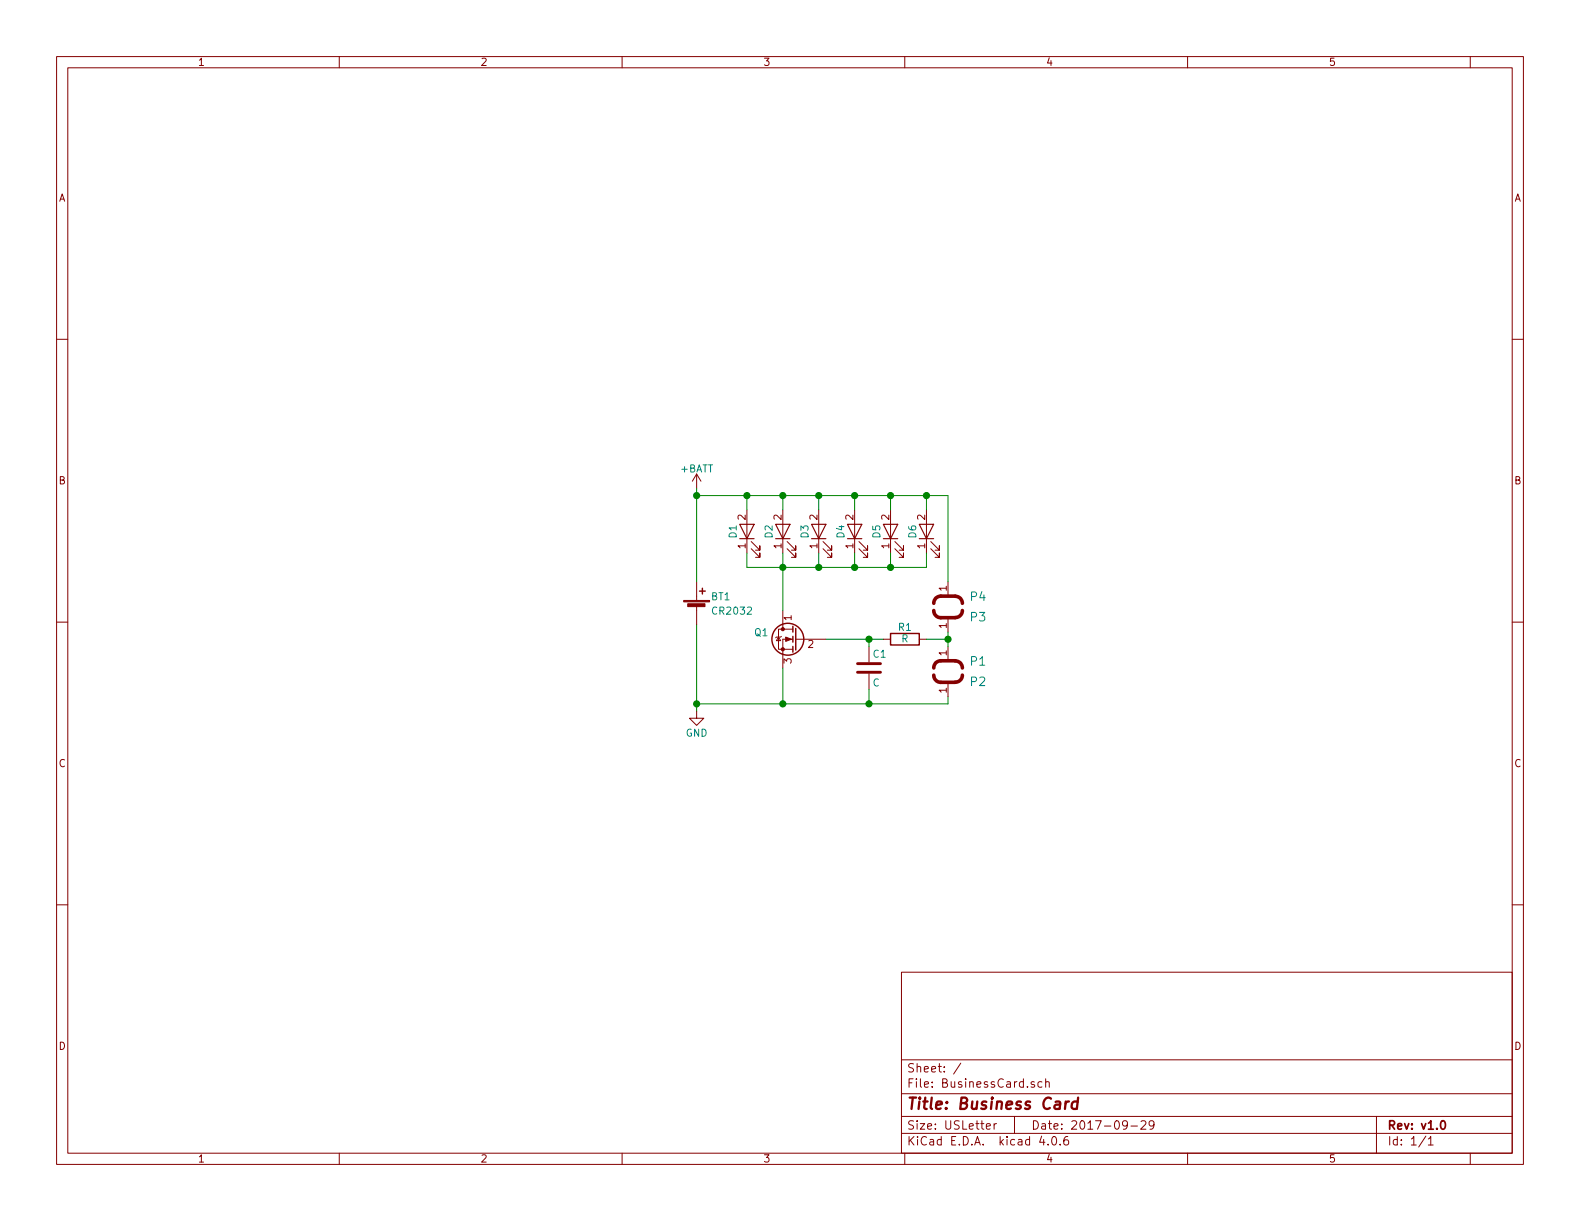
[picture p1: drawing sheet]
EESchema Schematic File Version 2
LIBS:power
LIBS:device
LIBS:transistors
LIBS:conn
LIBS:linear
LIBS:regul
LIBS:74xx
LIBS:cmos4000
LIBS:adc-dac
LIBS:memory
LIBS:xilinx
LIBS:microcontrollers
LIBS:dsp
LIBS:microchip
LIBS:analog_switches
LIBS:motorola
LIBS:texas
LIBS:intel
LIBS:audio
LIBS:interface
LIBS:digital-audio
LIBS:philips
LIBS:display
LIBS:cypress
LIBS:siliconi
LIBS:opto
LIBS:atmel
LIBS:contrib
LIBS:valves
LIBS:CardElements
LIBS:BusinessCard-cache
EELAYER 25 0
EELAYER END
$Descr USLetter 11000 8500
encoding utf-8
Sheet 1 1
Title "Business Card"
Date "2017-09-29"
Rev "v1.0"
Comp ""
Comment1 ""
Comment2 ""
Comment3 ""
Comment4 ""
$EndDescr
$Comp
L Battery_Cell BT1
U 1 1
P 4850 4250
F 0 "BT1" H 4950 4350 50  0000 L CNN
F 1 "CR2032" H 4950 4250 50  0000 L CNN
F 2 "CardElements:Linx_CR2032_Holder" V 4850 4310 50  0001 C CNN
F 3 "" V 4850 4310 50  0001 C CNN
	1    4850 4250
	1    0    0    -1  
$EndComp
$Comp
L LED D1
U 1 1
P 5200 3700
F 0 "D1" H 5200 3800 50  0000 C CNN
F 1 "LED" H 5200 3600 50  0001 C CNN
F 2 "LEDs:LED_1206" H 5200 3700 50  0001 C CNN
F 3 "" H 5200 3700 50  0001 C CNN
	1    5200 3700
	0    -1   -1   0   
$EndComp
$Comp
L LED D2
U 1 1
P 5450 3700
F 0 "D2" H 5450 3800 50  0000 C CNN
F 1 "LED" H 5450 3600 50  0001 C CNN
F 2 "LEDs:LED_1206" H 5450 3700 50  0001 C CNN
F 3 "" H 5450 3700 50  0001 C CNN
	1    5450 3700
	0    -1   -1   0   
$EndComp
$Comp
L LED D3
U 1 1
P 5700 3700
F 0 "D3" H 5700 3800 50  0000 C CNN
F 1 "LED" H 5700 3600 50  0001 C CNN
F 2 "LEDs:LED_1206" H 5700 3700 50  0001 C CNN
F 3 "" H 5700 3700 50  0001 C CNN
	1    5700 3700
	0    -1   -1   0   
$EndComp
$Comp
L LED D4
U 1 1
P 5950 3700
F 0 "D4" H 5950 3800 50  0000 C CNN
F 1 "LED" H 5950 3600 50  0001 C CNN
F 2 "LEDs:LED_1206" H 5950 3700 50  0001 C CNN
F 3 "" H 5950 3700 50  0001 C CNN
	1    5950 3700
	0    -1   -1   0   
$EndComp
$Comp
L Q_NMOS_DGS Q1
U 1 1
P 5550 4450
F 0 "Q1" H 5750 4500 50  0000 L CNN
F 1 "Q_NMOS_DGS" H 5750 4400 50  0001 L CNN
F 2 "TO_SOT_Packages_SMD:SOT-23_Handsoldering" H 5750 4550 50  0001 C CNN
F 3 "" H 5550 4450 50  0001 C CNN
	1    5550 4450
	-1   0    0    -1  
$EndComp
$Comp
L GND #PWR02
U 1 1
P 4850 4950
F 0 "#PWR02" H 4850 4700 50  0001 C CNN
F 1 "GND" H 4850 4800 50  0000 C CNN
F 2 "" H 4850 4950 50  0001 C CNN
F 3 "" H 4850 4950 50  0001 C CNN
	1    4850 4950
	1    0    0    -1  
$EndComp
$Comp
L LED D5
U 1 1
P 6200 3700
F 0 "D5" H 6200 3800 50  0000 C CNN
F 1 "LED" H 6200 3600 50  0001 C CNN
F 2 "LEDs:LED_1206" H 6200 3700 50  0001 C CNN
F 3 "" H 6200 3700 50  0001 C CNN
	1    6200 3700
	0    -1   -1   0   
$EndComp
$Comp
L LED D6
U 1 1
P 6450 3700
F 0 "D6" H 6450 3800 50  0000 C CNN
F 1 "LED" H 6450 3600 50  0001 C CNN
F 2 "LEDs:LED_1206" H 6450 3700 50  0001 C CNN
F 3 "" H 6450 3700 50  0001 C CNN
	1    6450 3700
	0    -1   -1   0   
$EndComp
$Comp
L ButtonPad P1
U 1 1
P 6600 4650
F 0 "P1" H 6750 4700 60  0000 L CNN
F 1 "ButtonPad" H 6900 4600 60  0001 L CNN
F 2 "CardElements:ButtonPad" H 6600 4650 60  0001 C CNN
F 3 "" H 6600 4650 60  0001 C CNN
	1    6600 4650
	1    0    0    -1  
$EndComp
$Comp
L ButtonPad P2
U 1 1
P 6600 4700
F 0 "P2" H 6750 4750 60  0000 L CNN
F 1 "ButtonPad" H 6900 4650 60  0001 L CNN
F 2 "CardElements:ButtonPad" H 6600 4700 60  0001 C CNN
F 3 "" H 6600 4700 60  0001 C CNN
	1    6600 4700
	1    0    0    1   
$EndComp
$Comp
L ButtonPad P3
U 1 1
P 6600 4250
F 0 "P3" H 6750 4300 60  0000 L CNN
F 1 "ButtonPad" H 6900 4200 60  0001 L CNN
F 2 "CardElements:ButtonPad" H 6600 4250 60  0001 C CNN
F 3 "" H 6600 4250 60  0001 C CNN
	1    6600 4250
	1    0    0    1   
$EndComp
$Comp
L ButtonPad P4
U 1 1
P 6600 4200
F 0 "P4" H 6750 4250 60  0000 L CNN
F 1 "ButtonPad" H 6900 4150 60  0001 L CNN
F 2 "CardElements:ButtonPad" H 6600 4200 60  0001 C CNN
F 3 "" H 6600 4200 60  0001 C CNN
	1    6600 4200
	1    0    0    -1  
$EndComp
$Comp
L C C1
U 1 1
P 6050 4650
F 0 "C1" H 6075 4750 50  0000 L CNN
F 1 "C" H 6075 4550 50  0000 L CNN
F 2 "Capacitors_SMD:C_1206_HandSoldering" H 6088 4500 50  0001 C CNN
F 3 "" H 6050 4650 50  0001 C CNN
	1    6050 4650
	1    0    0    -1  
$EndComp
$Comp
L R R1
U 1 1
P 6300 4450
F 0 "R1" V 6380 4450 50  0000 C CNN
F 1 "R" V 6300 4450 50  0000 C CNN
F 2 "Resistors_SMD:R_1206_HandSoldering" V 6230 4450 50  0001 C CNN
F 3 "" H 6300 4450 50  0001 C CNN
	1    6300 4450
	0    -1   -1   0   
$EndComp
$Comp
L +BATT #PWR?
U 1 1
P 4850 3400
F 0 "#PWR?" H 4850 3250 50  0001 C CNN
F 1 "+BATT" H 4850 3540 50  0000 C CNN
F 2 "" H 4850 3400 50  0001 C CNN
F 3 "" H 4850 3400 50  0001 C CNN
	1    4850 3400
	1    0    0    -1  
$EndComp
Wire Wire Line
	5200 3850 5200 3950
Wire Wire Line
	5200 3950 5450 3950
Wire Wire Line
	5450 3950 5700 3950
Wire Wire Line
	5700 3950 5950 3950
Wire Wire Line
	5950 3950 6200 3950
Wire Wire Line
	6200 3950 6450 3950
Wire Wire Line
	5450 3850 5450 3950
Wire Wire Line
	5450 3950 5450 4250
Connection ~ 5450 3950
Wire Wire Line
	5700 3950 5700 3850
Wire Wire Line
	5950 3950 5950 3850
Connection ~ 5700 3950
Wire Wire Line
	4850 3400 4850 3450
Wire Wire Line
	4850 3450 4850 4050
Wire Wire Line
	4850 3450 5200 3450
Wire Wire Line
	5200 3450 5450 3450
Wire Wire Line
	5450 3450 5700 3450
Wire Wire Line
	5700 3450 5950 3450
Wire Wire Line
	5950 3450 6200 3450
Wire Wire Line
	6200 3450 6450 3450
Wire Wire Line
	6450 3450 6600 3450
Wire Wire Line
	5200 3450 5200 3550
Wire Wire Line
	5450 3450 5450 3550
Connection ~ 5200 3450
Wire Wire Line
	5700 3450 5700 3550
Connection ~ 5450 3450
Wire Wire Line
	5950 3450 5950 3550
Connection ~ 5700 3450
Wire Wire Line
	4850 4350 4850 4900
Wire Wire Line
	4850 4900 4850 4950
Wire Wire Line
	5450 4650 5450 4900
Wire Wire Line
	6200 3450 6200 3550
Connection ~ 5950 3450
Wire Wire Line
	6450 3450 6450 3550
Connection ~ 6200 3450
Wire Wire Line
	6200 3950 6200 3850
Connection ~ 5950 3950
Wire Wire Line
	6450 3950 6450 3850
Connection ~ 6200 3950
Connection ~ 4850 3450
Wire Wire Line
	6600 4400 6600 4450
Wire Wire Line
	6600 4450 6600 4500
Connection ~ 6600 4450
Wire Wire Line
	6600 4900 6600 4850
Wire Wire Line
	6050 4500 6050 4450
Connection ~ 6050 4450
Wire Wire Line
	6050 4800 6050 4900
Wire Wire Line
	5750 4450 6050 4450
Wire Wire Line
	6050 4450 6150 4450
Wire Wire Line
	6450 4450 6600 4450
Wire Wire Line
	6600 3450 6600 4050
Connection ~ 6450 3450
Wire Wire Line
	4850 4900 5450 4900
Wire Wire Line
	5450 4900 6050 4900
Wire Wire Line
	6050 4900 6600 4900
Connection ~ 6050 4900
Connection ~ 5450 4900
Connection ~ 4850 4900
$EndSCHEMATC
